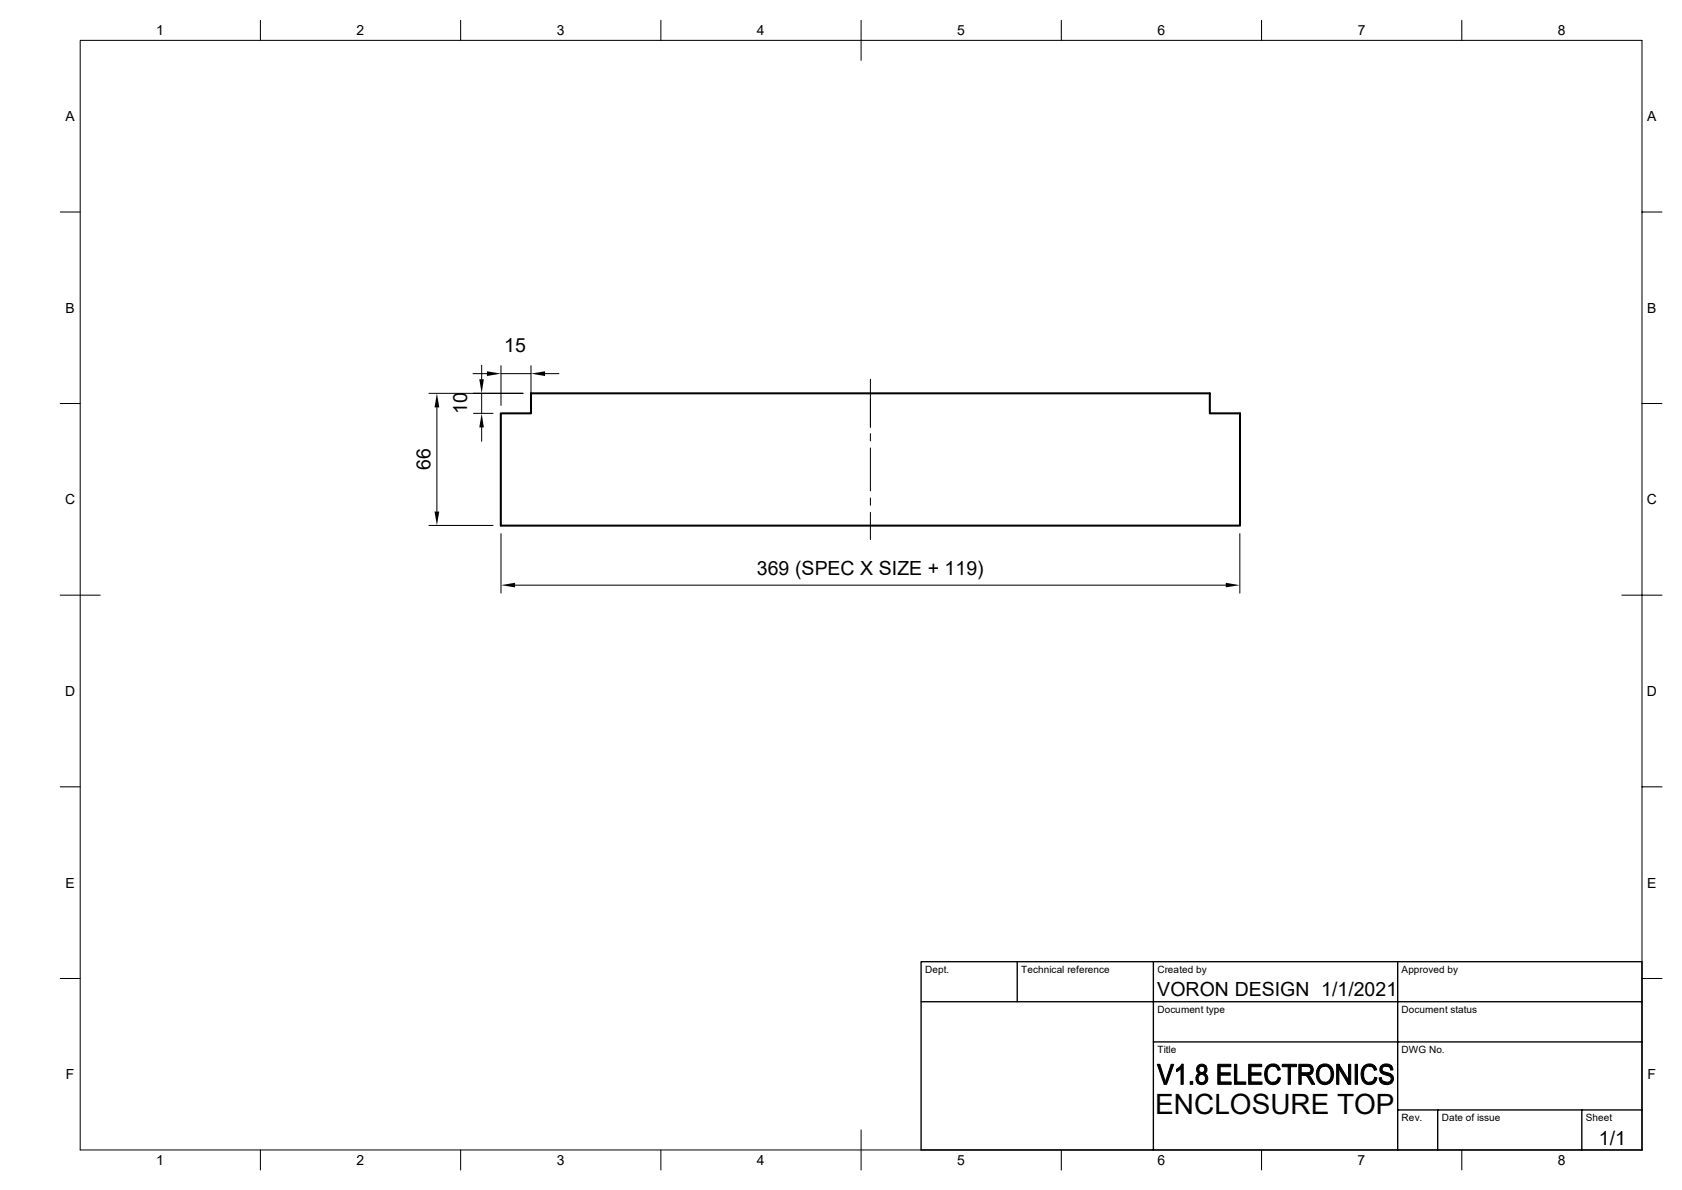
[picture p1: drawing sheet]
<svg xmlns="http://www.w3.org/2000/svg" width="420mm" height="297mm" viewBox="0 0 420 297" stroke-linecap="round" stroke-linejoin="round" font-family="sans-serif">
<path d="M125.1 103.2h7.5v-5h169.5v5h7.5v28h-184.5z" fill="none" stroke="#000" stroke-width=".51"/>
<g fill="none" stroke="#000" stroke-width=".25">
<path d="M20 10.1h390v276.9h-390zM65 5.1v5M115 5.1v5M165 5.1v5M215 5.1v10M265 5.1v5M315 5.1v5M365 5.1v5M15 52.9h5M410 52.9h5M118.1 93.3h3.5M120.3 98.2v5"/>
<path d="M120.3 91.2v3.5M125.1 91.3v9.9M125.1 93.3h7.5M130.6 98.2h-23.5M132.6 91.3v9.9M136.1 93.3h3.5M217.3 94.7v12M15 100.7h5M109.1 101.7v26M118.2 103.2h4.9M120.3 106.7v3.5M217.3 108.2v1.8"/>
<path d="M217.3 111.8v10.7M410 100.7h5M107.1 131.1h16M125.1 133.2v14.8M217.3 127.9v6.8M217.3 124.3v1.8M309.6 133.2v14.8M15 148.5h10M128.6 146h177.5M405 148.5h10M15 196.4h5M410 196.4h5"/>
<path d="M15 244.2h5M410 244.2h5M65 287v5M115 287v5M165 287v5M215 282v10M265 287v5M315 287v5M365 287v5"/>
</g>
<path d="M230 240h180v47h-180zM230 250h180M254 240v10M288 240v47M349 240v47M288 260.1h122M349 277h61M359 277v10M395 277v10" fill="none" stroke="#000" stroke-width=".34"/>
<g fill="#000" stroke="#000" stroke-width=".25">
<path d="M289 265.6h.6l1.4 4.4-.3 .6z" fill-rule="evenodd"/>
<path d="M292.4 265.6h.7l-1.8 5h-.6z" fill-rule="evenodd"/>
<path d="M293.8 266.9l.3-.2h.8l-1.1 .8z" fill-rule="evenodd"/>
<path d="M295.1 265.6h.3v5h-.5v-3.9h-.8z" fill-rule="evenodd"/>
<path d="M297.2 269.9h.6v.7h-.6z" fill-rule="evenodd"/>
<path d="M299.1 266a1.38 1.38 0 0 1 2 .1h-1a.78 .78 0 0 0-.8 .8 .78 .78 0 0 0 .8 .8h1l-.4 .2 .5 .3h-1.1a1.02 1.02 0 0 0-.9 1 1.02 1.02 0 0 0 .9 1l-1.1 .1a1.42 1.42 0 0 1 .5-2.4 1.23 1.23 0 0 1-.4-1.9z" fill-rule="evenodd"/>
<path d="M300.1 266.1h1l.3 .6v.5l-.3 .5h-1a.79 .79 0 0 0 .7-.8 .79 .79 0 0 0-.7-.8z" fill-rule="evenodd"/>
<path d="M300.1 268.2h1.1a1.5 1.5 0 0 1-.1 2.1 1.5 1.5 0 0 1-2.1 0l1.1-.1a1.02 1.02 0 0 0 .9-1 1.02 1.02 0 0 0-.9-1z" fill-rule="evenodd"/>
<path d="M304.1 265.6h3.2v.6h-2.6v1.6h2.5v.6h-2.5v1.6h2.7v.6h-3.3z" fill-rule="evenodd"/>
<path d="M308.2 265.6h.6v4.4h2.3v.6h-2.9z" fill-rule="evenodd"/>
<path d="M311.8 265.6h3.2v.6h-2.6v1.6h2.5v.6h-2.5v1.6h2.7v.6h-3.3z" fill-rule="evenodd"/>
<path d="M316.5 266.1a2.05 2.05 0 0 1 2.7 0h-1.3a1.95 1.95 0 0 0-1.5 2.7 1.46 1.46 0 0 0 1.4 1.3l1.4 .1a2.03 2.03 0 0 1-2.4 .3 2.03 2.03 0 0 1-1-2.1l.1-1.3z" fill-rule="evenodd"/>
<path d="M317.8 270.1a1.29 1.29 0 0 0 1.4-1.2l.5 .1-.5 1.2z" fill-rule="evenodd"/>
<path d="M317.9 266.1h1.3l.5 .9-.6 .2-.5-.9z" fill-rule="evenodd"/>
<path d="M320.2 265.6h3.5v.6h-1.5v4.4h-.6v-4.4h-1.4z" fill-rule="evenodd"/>
<path d="M324.3 265.6h2.5l.6 .2 .3 .4h-2.8v1.6h2.8l-.9 .6h-1.9v2.2h-.6z" fill-rule="evenodd"/>
<path d="M325.6 268.4l1.3 .1 1.4 2.1h-.8l-.6-1a1.43 1.43 0 0 0-1.3-1.2z" fill-rule="evenodd"/>
<path d="M326.3 266.2h1.4l.2 1.1-.2 .5h-2.8h1.3a.85 .85 0 0 0 1.1-.7 .85 .85 0 0 0-1-.9z" fill-rule="evenodd"/>
<path d="M329.2 266.3l.2-.2h1.4a1.96 1.96 0 0 0-1.4 2.8 1.46 1.46 0 0 0 1.4 1.2l-1.3 .1a3.2 3.2 0 0 1-.3-3.9z" fill-rule="evenodd"/>
<path d="M329.4 266.1a2.18 2.18 0 0 1 2.6-.3 2.18 2.18 0 0 1 1 2.3 2.19 2.19 0 0 1-1.1 2.3 2.19 2.19 0 0 1-2.4-.2l1.3-.1a2.03 2.03 0 0 0 1.3-3.1l-.4-.6-.6-.3z" fill-rule="evenodd"/>
<path d="M333.8 265.6h.5v5h-.5z" fill-rule="evenodd"/>
<path d="M334.3 265.6l2.4 3.9v1.1l-2.4-3.9z" fill-rule="evenodd"/>
<path d="M336.7 265.6h.6v5h-.6z" fill-rule="evenodd"/>
<path d="M338.4 265.6h.6v5h-.6z" fill-rule="evenodd"/>
<path d="M340.6 266.1a2 2 0 0 1 2.7 0h-1.3a1.95 1.95 0 0 0-1.5 2.7 1.46 1.46 0 0 0 1.4 1.3l1.3 .1a2.01 2.01 0 0 1-2.2 .3 2.01 2.01 0 0 1-1.1-2v-1.2z" fill-rule="evenodd"/>
<path d="M341.9 270.1a1.29 1.29 0 0 0 1.3-1.2l.6 .1-.6 1.2z" fill-rule="evenodd"/>
<path d="M342 266.1h1.3l.4 .9-.5 .2-.5-.8z" fill-rule="evenodd"/>
<path d="M344.4 269l.5-.1a1.23 1.23 0 0 0 1.3 1.2h-1.4z" fill-rule="evenodd"/>
<path d="M344.7 266.2a1.94 1.94 0 0 1 2.8-.1h-1.3a.79 .79 0 0 0-1.1 .7 .79 .79 0 0 0 .9 .8 1.69 1.69 0 0 1 1.9 2.1 1.92 1.92 0 0 1-3.1 .4h1.4a.89 .89 0 0 0 1.2-.8 .89 .89 0 0 0-1.1-.9 1.57 1.57 0 0 1-1.7-1.9z" fill-rule="evenodd"/>
<path d="M346.2 266.1h1.3l.3 .9-.5 .1-.4-.7z" fill-rule="evenodd"/>
</g>
<path d="M119.7 94.7h1.1l-.5 3.5zM121.6 92.7l3.5 .6-3.5 .6zM132.6 93.3l3.5-.6v1.2zM109.1 98.2l.6 3.5h-1.2zM120.3 103.2l.5 3.5h-1.1zM108.5 127.7h1.2l-.6 3.4zM125.1 146l3.5-.5v1.1zM306.1 145.5l3.5 .5-3.5 .6z" fill="#000"/>
<text font-size="7" x="288.5" y="278.1">ENCLOSURE TOP</text>
<g font-size="4.9">
<text x="125.9" y="87.8">15</text>
<text x="116.7" y="103.3" transform="rotate(-90 116.7 103.3)">10</text>
<text x="107.5" y="117.3" transform="rotate(-90 107.5 117.3)">66</text>
<text x="189" y="143.5">369 (SPEC X SIZE + 119)</text>
<text x="289" y="248.6">VORON DESIGN 1/1/2021</text>
<text x="399.2" y="285.8">1/1</text>
</g>
<g font-size="3.5">
<text x="39" y="8.8">1</text>
<text x="89" y="8.8">2</text>
<text x="139" y="8.8">3</text>
<text x="189" y="8.8">4</text>
<text x="239" y="8.8">5</text>
<text x="289" y="8.8">6</text>
<text x="339" y="8.8">7</text>
<text x="389" y="8.8">8</text>
<text x="16.3" y="30.2">A</text>
<text x="411.3" y="30.2">A</text>
<text x="16.3" y="78.1">B</text>
<text x="411.3" y="78.1">B</text>
<text x="16.3" y="125.9">C</text>
<text x="411.2" y="125.9">C</text>
<text x="16.3" y="173.7">D</text>
<text x="411.2" y="173.7">D</text>
<text x="16.3" y="221.5">E</text>
<text x="411.3" y="221.5">E</text>
<text x="16.5" y="269.4">F</text>
<text x="411.4" y="269.4">F</text>
<text x="39" y="290.8">1</text>
<text x="89" y="290.8">2</text>
<text x="139" y="290.7">3</text>
<text x="189" y="290.8">4</text>
<text x="239" y="290.7">5</text>
<text x="289" y="290.8">6</text>
<text x="339" y="290.8">7</text>
<text x="389" y="290.8">8</text>
</g>
<g font-size="2.5">
<text x="231" y="242.8">Dept.</text>
<text x="255" y="242.8">Technical reference</text>
<text x="289" y="242.8">Created by</text>
<text x="350" y="242.8">Approved by</text>
<text x="289" y="252.9">Document type</text>
<text x="350" y="252.9">Document status</text>
<text x="289" y="262.8">Title</text>
<text x="350" y="262.8">DWG No.</text>
<text x="350" y="279.8">Rev.</text>
<text x="360" y="279.8">Date of issue</text>
<text x="396" y="279.8">Sheet</text>
</g>
</svg>
